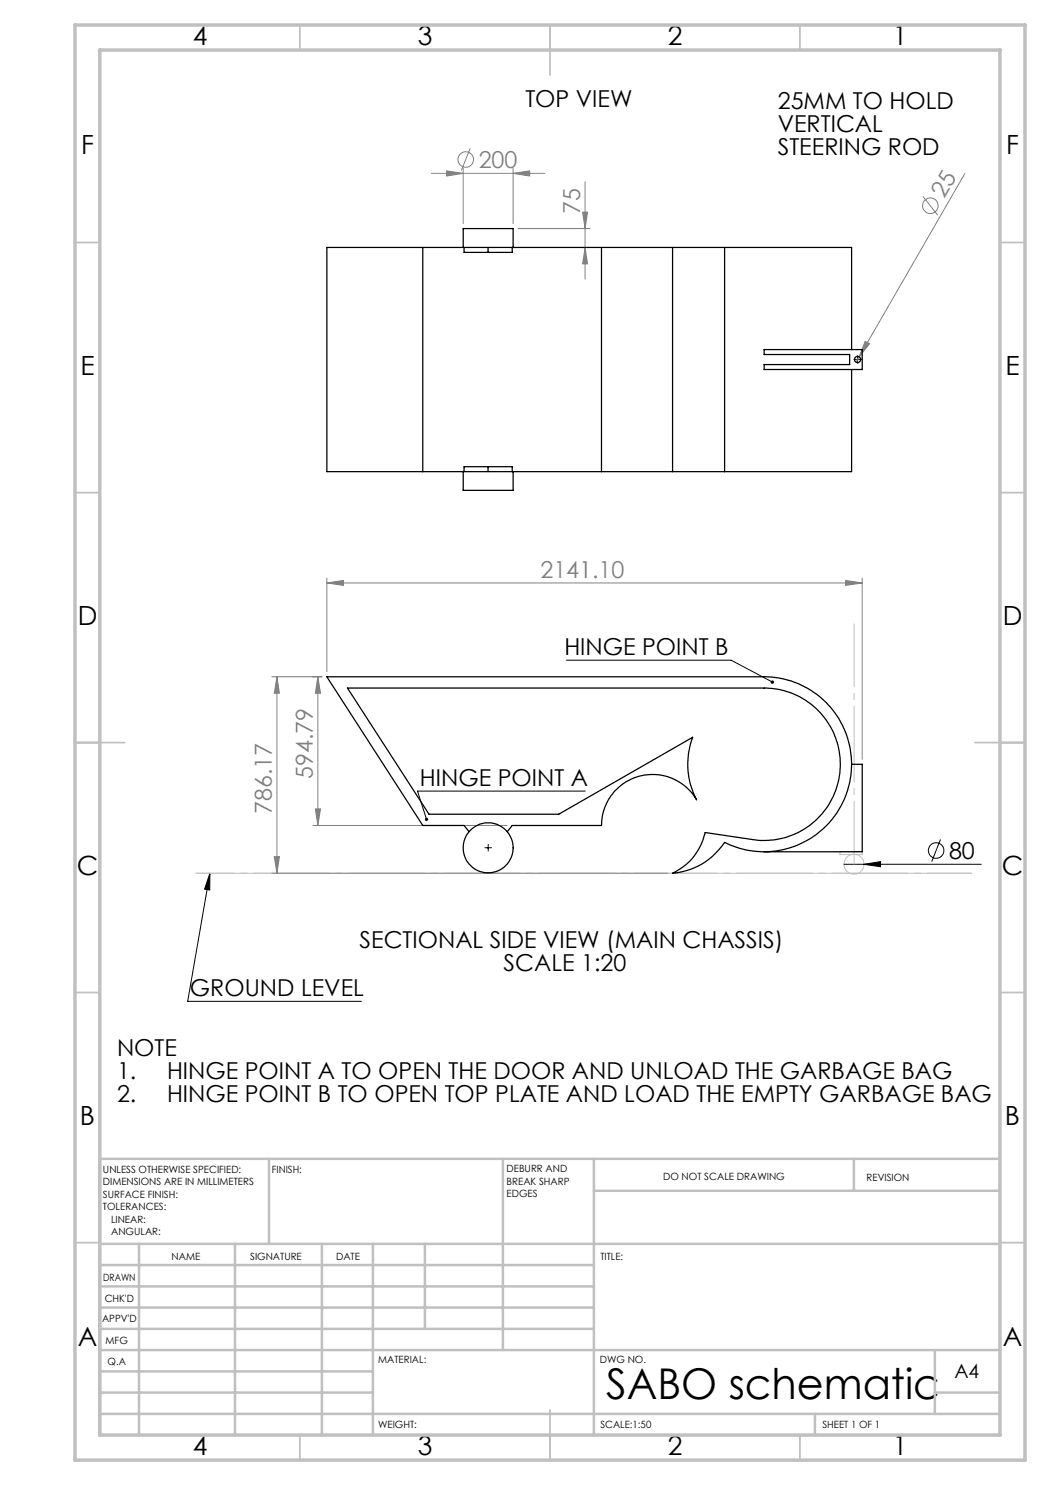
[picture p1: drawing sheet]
<svg xmlns="http://www.w3.org/2000/svg" width="210mm" height="297mm" viewBox="0 0 210 297" stroke-linecap="round" stroke-linejoin="round" font-family="sans-serif">
<g fill="none" stroke="#000" stroke-width=".2">
<path d="M171.4 71.9h.2M171.5 71.8v.2M113.3 132h32.9l8.3 4.4M117.1 158.2h-33.6l1.8 5.7M42 174.7l-.1 3.3-1-.2zM42 174.7l-4.5 25.6h34.8M97.5 169.6h.3M97.6 169.4v.3M168.8 172.9h27.5M172.8 172.9l3.3-.6v1.1zM188.1 167.9l-1.8 4.4"/>
<circle cx="187.2" cy="170.1" r="1.55"/>
</g>
<g fill="none" stroke="#808080" stroke-width=".2">
<path d="M86.3 34.7h22.7M89.3 34.2l3.3 .5-3.3 .5zM92.6 33.7v11M94.1 29.7l-1.8 4.4M102.6 34.7l3.3-.5v1zM102.6 33.7v11M117 36.4v19.4M184.6 39.3l2.9 3.7M193 34.7l-21.2 36.7M103.6 45.7h14.4M116.5 42.4h1l-.5 3.3zM117 49.5l.5 3.3h-1z"/>
<path d="M171.8 71.4l-.6 1.1M173 68.3l.9 .5-2.1 2.6zM65.4 116.6l3.3-.5v1zM65.4 115.6v18.7M65.4 116.6h107M169.1 116.1l3.3 .5-3.3 .5zM172.4 115.6v36.3M54.4 135.4h10M55.4 135.4l.5 3.2h-1zM55.4 135.4v39.3M63.6 135.4l.5 3.2h-1zM63.6 135.4v29.7"/>
<path d="M54.4 174.7h79.1M54.9 171.3h1l-.5 3.4zM62.6 165.1h38.8M63.1 161.8h1l-.5 3.3z"/>
<circle cx="93.2" cy="31.9" r="1.56"/>
<circle cx="186.1" cy="41.1" r="1.56"/>
</g>
<g fill="none" stroke="#c0c0c0" stroke-width=".2">
<path d="M39.2 174.7h155.1M168 170.4h4.4v.5h-4.4z"/>
<circle cx="170.8" cy="172.9" r="2.01"/>
</g>
<path d="M171.3 71.9h-.5M171.5 71.6v-.5M171.5 72.1v.5M171.8 71.9h.5M97.4 169.5h-.4M97.6 169.3v-.4M97.6 169.8v.4M97.9 169.5h.4" fill="none" stroke="#000" stroke-width=".2" stroke-dasharray="15.2 1.3 1.3 1.3"/>
<path d="M170.8 172.8v-48" fill="none" stroke="#c0c0c0" stroke-width=".2" stroke-dasharray="15.2 1.3 1.3 1.3" stroke-dashoffset="2.6"/>
<path d="M134.5 174.6h59.8" fill="none" stroke="#c0c0c0" stroke-width=".2" stroke-dasharray="15.2 1.3 1.3 1.3" stroke-dashoffset="6.3"/>
<path d="M134.5 174.6h-95.3" fill="none" stroke="#c0c0c0" stroke-width=".2" stroke-dasharray="15.2 1.3 1.3 1.3" stroke-dashoffset="7.6"/>
<g fill="none" stroke="#c0c0c0" stroke-width=".35">
<path d="M60 5v5M110 5v10M160 5v5M15 48.5h5M200 48.5h5M15 98.5h5M200 98.5h5M15 148.5h10M195 148.5h10M15 198.5h5M200 198.5h5M15 248.5h5"/>
<path d="M200 248.5h5M60 287v5M110 282v10M160 287v5"/>
</g>
<g fill="none" stroke="#c0c0c0" stroke-width=".5">
<path d="M53.8 231.8v17M100.6 231.8v38.2M118.8 231.8v55.2M118.8 238.2h81.2M170.8 231.8v6.4M200 231.8h-180v55.2M20 248.8h180M20 257.3h98.8M20 253h98.8M27.8 248.8v38.2M47 248.8v38.2M64.4 248.8v38.2"/>
<path d="M74.6 248.8v38.2M85 248.8v17M20 265.8h98.8M20 261.5h98.8M20 278.5h54.6M20 274.3h54.6M20 270h180M187 278.5h13M187 270v12.8M20 282.8h180M163 282.8v4.2"/>
</g>
<path d="M15 5h190v287h-190zM20 10h180v277h-180z" fill="none" stroke="#c0c0c0" stroke-width=".7"/>
<g fill="#000">
<path d="M172.8 172.9l3.3-.6v1.1z"/>
<path d="M42 174.7l-.1 3.3-1-.2zM85.1 163.6v.1a.32 .32 0 0 0-.1 .4 .32 .32 0 0 0 .4 .1l-.1-.3 .1 .3a.33 .33 0 0 0 .2-.5 .33 .33 0 0 0-.5-.1zM154.3 136.2a.33 .33 0 0 0 0 .5 .33 .33 0 0 0 .5-.1l-.3-.2 .3 .2a.33 .33 0 0 0-.1-.4 .33 .33 0 0 0-.4 0z"/>
</g>
<g fill="#808080">
<path d="M173 68.3l.9 .5-2.1 2.6z"/>
<path d="M102.6 34.7l3.3-.5v1zM89.3 34.2l3.3 .5-3.3 .5z"/>
<path d="M65.4 116.6l3.3-.5v1zM169.1 116.1l3.3 .5-3.3 .5z"/>
<path d="M117 49.5l.5 3.3h-1zM116.5 42.4h1l-.5 3.3z"/>
<path d="M63.6 135.4l.5 3.2h-1zM63.1 161.8h1l-.5 3.3zM55.4 135.4l.5 3.2h-1zM54.9 171.3h1l-.5 3.4z"/>
</g>
<g fill="none" stroke="#000" stroke-width=".25">
<path d="M84.6 49.5v44.8M92.6 49.5v-3.8h10v3.8M92.6 49.5h10M92.6 49.5h-27.2v44.8h27.2M92.8 49.5v1h9.6v-1M97.6 49.5v1M102.6 49.5h17.7M120.3 49.5h14.2M120.3 49.5v44.8M134.5 49.5h10.4M134.5 49.5v44.8M144.9 49.5h25.4v20.4"/>
<path d="M144.9 49.5v44.8M152.8 69.9h19.6v4h-19.6v-1h17.1v-2h-17.1zM170.3 73.9v20.4h-25.4M92.6 94.3h10M92.6 94.3v3.8h10v-3.8M92.8 94.3v-1h9.6v1M97.6 93.3v1M102.6 94.3h17.7M120.3 94.3h14.2M134.5 94.3h10.4M170.3 152.9h2.1v17.5h-19.6M93.8 166.3l-1-1.2h-8.2l-19.2-29.7h87.4a17.5 17.5 0 0 1 17 21.5 17.5 17.5 0 0 1-24.9 11.6 13.7 13.7 0 0 1-10.4 6.2 11.7 11.7 0 0 0 6.5-8.2l9.6 1.4a15.2 15.2 0 0 0 17.4-13.9 15.2 15.2 0 0 0-15.2-16.4h-83.3l16.3 25.2h26l26.7-15.3a15.3 15.3 0 0 0 .8 12.4 10.2 10.2 0 0 0-11.5-4.7 10.2 10.2 0 0 0-7.5 9.9h-17.9l-.9 1.2"/>
<circle cx="171.5" cy="71.9" r=".63"/>
<circle cx="97.6" cy="169.6" r="5"/>
</g>
<text font-size="8.5" x="121.2" y="279.7">SABO schematic</text>
<g font-size="5.3">
<text x="38.5" y="9">4</text>
<text x="83.5" y="9">3</text>
<text x="133.6" y="9">2</text>
<text x="178.6" y="9">1</text>
<text x="16.2" y="30.8">F</text>
<text x="201.2" y="30.8">F</text>
<text x="16.1" y="75">E</text>
<text x="201.1" y="75">E</text>
<text x="15.5" y="125">D</text>
<text x="200.5" y="125">D</text>
<text x="15.4" y="175">C</text>
<text x="200.4" y="175">C</text>
<text x="16" y="225">B</text>
<text x="201" y="225">B</text>
<text x="15.5" y="269.3">A</text>
<text x="200.5" y="269.3">A</text>
<text x="38.5" y="291">4</text>
<text x="83.5" y="291">3</text>
<text x="133.6" y="291">2</text>
<text x="178.6" y="291">1</text>
</g>
<g font-size="4.7">
<text x="105.1" y="21.3">TOP VIEW</text>
<text x="155.6" y="21.9">25MM TO HOLD</text>
<text x="155.6" y="26.4">VERTICAL</text>
<text x="155.6" y="30.9">STEERING ROD</text>
<text x="112.9" y="131">HINGE POINT B</text>
<text x="84" y="157.1">HINGE POINT A</text>
<text x="189.8" y="171.8">80</text>
<text x="71.9" y="189.7">SECTIONAL SIDE VIEW (MAIN CHASSIS)</text>
<text x="100.7" y="194.2">SCALE 1:20</text>
<text x="38" y="199.2">GROUND LEVEL</text>
<text x="23.4" y="211.2">NOTE</text>
<text x="23.4" y="215.8">1.</text>
<text x="33.4" y="215.8">HINGE POINT A TO OPEN THE DOOR AND UNLOAD THE GARBAGE BAG</text>
<text x="23.4" y="220.3">2.</text>
<text x="33.4" y="220.3">HINGE POINT B TO OPEN TOP PLATE AND LOAD THE EMPTY GARBAGE BAG</text>
</g>
<g font-size="4.7" fill="#808080">
<text x="95.7" y="33.6">200</text>
<text x="188.9" y="39.8" transform="rotate(-60 188.9 39.8)">25</text>
<text x="116" y="42.8" transform="rotate(-90 116 42.8)">75</text>
<text x="108.1" y="115.6">2141.10</text>
<text x="62.6" y="155.8" transform="rotate(-90 62.6 155.8)">594.79</text>
<text x="54.4" y="162.8" transform="rotate(-90 54.4 162.8)">786.17</text>
</g>
<text font-size="3.9" x="190.9" y="275.5">A4</text>
<g font-size="2">
<text x="20.6" y="234.6">UNLESS OTHERWISE SPECIFIED:</text>
<text x="20.6" y="237.1">DIMENSIONS ARE IN MILLIMETERS</text>
<text x="20.6" y="239.6">SURFACE FINISH:</text>
<text x="54.4" y="234.6">FINISH:</text>
<text x="101.3" y="234.5">DEBURR AND</text>
<text x="101.3" y="237">BREAK SHARP</text>
<text x="101.3" y="239.5">EDGES</text>
<text x="132.6" y="236">DO NOT SCALE DRAWING</text>
<text x="173.3" y="236.2">REVISION</text>
<text x="20.6" y="242.1">TOLERANCES:</text>
<text x="22.2" y="244.6">LINEAR:</text>
<text x="22.2" y="247.1">ANGULAR:</text>
<text x="34.3" y="252">NAME</text>
<text x="50" y="251.9">SIGNATURE</text>
<text x="67.2" y="251.9">DATE</text>
<text x="120.1" y="251.9">TITLE:</text>
<text x="20.6" y="256.1">DRAWN</text>
<text x="20.9" y="260.3">CHK'D</text>
<text x="20.4" y="264.4">APPV'D</text>
<text x="21.1" y="268.8">MFG</text>
<text x="21.5" y="273">Q.A</text>
<text x="75.6" y="272.5">MATERIAL:</text>
<text x="120" y="272.5">DWG NO.</text>
<text x="75.6" y="285.5">WEIGHT:</text>
<text x="120.1" y="285.6">SCALE:1:50</text>
<text x="164.5" y="285.6">SHEET 1 OF 1</text>
</g>
</svg>
